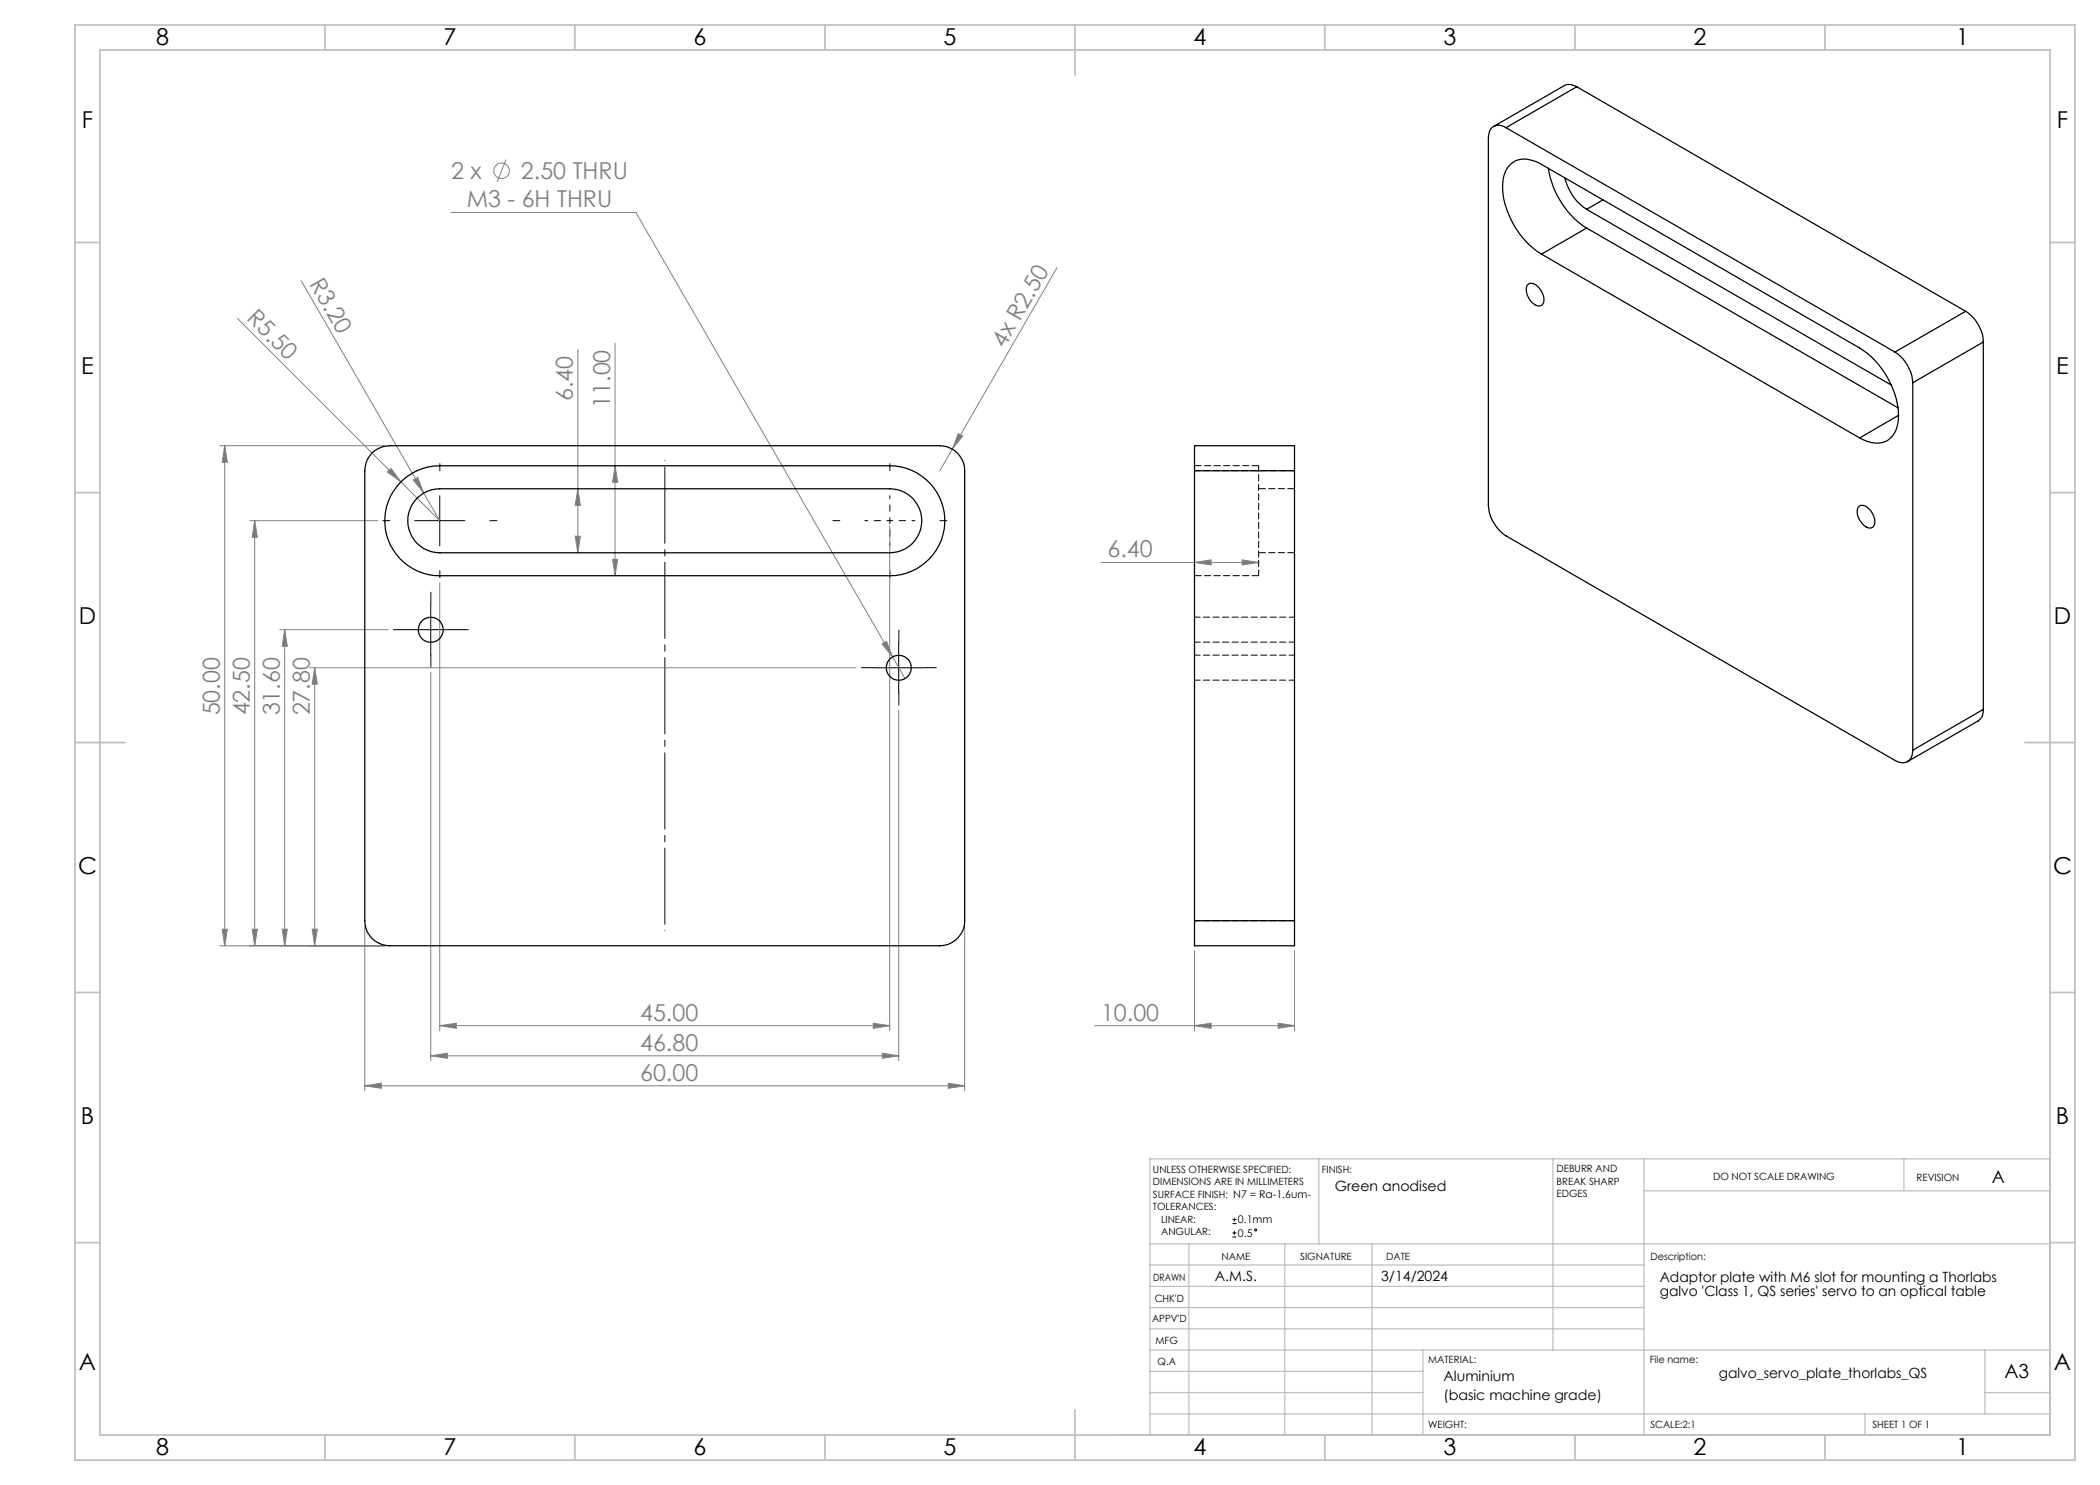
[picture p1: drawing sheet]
<svg xmlns="http://www.w3.org/2000/svg" width="420mm" height="297mm" viewBox="0 0 420 297" stroke-linecap="round" stroke-linejoin="round" font-family="sans-serif">
<g fill="none" stroke="#808080" stroke-width=".2">
<path d="M101.2 31.9l-1.8 4.5M60.3 56.2l24.4 42.4M90.2 42.5h37l51.3 88.9M211.4 53.5l-20.9 36.3M47.5 63.7l32.7 32.7M115.6 70v40.6M123 68.6v46.5M44 89.1h32.9M44.9 89.1l.6 3.4h-1zM44.9 89.1v100.1M77.5 94.4l.7-.7 2 2.7zM80.2 96.4l7.7 7.7-3.2-5.5"/>
<path d="M82.7 96l.8-.5 1.2 3.1zM115.6 97.8l.5 3.3h-1.1zM123 93.2l.5 3.2h-1zM190.5 89.8l-2.5 4.4M191.7 86.7l.8 .5-2 2.6zM50 104.1h25.6M50.9 104.1l.6 3.4h-1.1zM50.9 104.1v85.1M87.9 116.6v89.6M115 107.2h1.1l-.5 3.4zM122.5 111.9h1l-.5 3.2zM177.9 105.2v101"/>
<path d="M220.2 112.5h31.5M238.9 112.5l3.3-.5v1zM248.4 112l3.3 .5-3.3 .5zM56 125.9h21.6M56.9 125.9l.6 3.4h-1.1zM56.9 125.9v63.3M61.9 133.6h109.3M62.9 133.6l.6 3.2h-1.1zM62.9 133.6v55.6M86.1 134.4v77.8M176.4 128.8l.9-.5 1.2 3.1zM178.5 131.4l2.5 4.3"/>
<path d="M179.7 142.1v70.1M44 189.2h32.9M44.5 185.8h1l-.6 3.4zM50.4 185.8h1.1l-.6 3.4zM56.4 185.8h1.1l-.6 3.4zM62.4 185.8h1.1l-.6 3.4zM73 185.2v33M192.9 185.2v33M238.9 190.1v16.1M258.9 190.1v16.1M73 217.2l3.3-.6v1.1zM73 217.2h119.9"/>
<path d="M86.1 211.2l3.4-.6v1.1zM86.1 211.2h93.6M87.9 205.1l3.4-.5v1.1zM87.9 205.1h90M174.7 204.6l3.2 .5-3.2 .6zM176.5 210.6l3.2 .6-3.2 .5zM189.7 216.6l3.2 .6-3.2 .5zM218.9 205.1h40M238.9 205.1l3.3-.5v1.1zM255.6 204.6l3.3 .5-3.3 .6z"/>
<circle cx="100.3" cy="34.2" r="1.56"/>
</g>
<g fill="none" stroke="#000" stroke-width=".2">
<path d="M87.9 99.2v9.9M82.9 104.1h10.1M81.1 125.9h10.1M86.1 121v9.9M174.8 133.6h9.9M179.7 128.5v10.1M246.5 244.7h.8M246.5 243.9h.8M246.5 247.4h.8M246.5 246.6h.8M246.9 243.5v.8M246.9 246.2v.8"/>
<circle cx="251.1" cy="246" r=".2"/>
</g>
<path d="M133 186.1v-94" fill="none" stroke="#000" stroke-width=".2" stroke-dasharray="15.2 1.3 1.3 1.3" stroke-dashoffset="-1.3"/>
<g fill="none" stroke="#000" stroke-width=".2" stroke-dasharray="15.2 1.3 1.3 1.3">
<path d="M88 94.1v-1.4M178 94.1v-1.4M78 104.1h-1.4M88 114.1v1.4M98 104.1h1.4M168 104.1h-1.4M178 114.1v1.4M188 104.1h1.4M81.2 125.9h-2.5M86.2 120.9v-2.5M86.2 130.9v2.5M91.2 125.9h2.5"/>
<path d="M174.8 133.5h-2.5M179.8 128.5v-2.5M179.8 138.5v2.5M184.8 133.5h2.5"/>
</g>
<path d="M178 104.1h5M178 104.1v-5M178 104.1h-5M178 104.1v5" fill="none" stroke="#000" stroke-width=".2" stroke-dasharray="15.2 1.3 1.3 1.3" stroke-dashoffset="14.6"/>
<g fill="none" stroke="#c0c0c0" stroke-width=".25">
<path d="M263.8 231.8v17M310.6 231.8v38.2M328.8 231.8v55.2M328.8 238.2h81.2M380.8 231.8v6.4M410 231.8h-180v55.2M230 248.8h180M230 257.3h98.8M230 253h98.8M237.8 248.8v38.2M257 248.8v38.2M274.4 248.8v38.2"/>
<path d="M230 265.8h98.8M230 261.5h98.8M230 278.5h54.6M230 274.3h54.6M230 270h180M284.6 270v17M397 278.5h13M397 270v12.8M230 282.8h180M373 282.8v4.2"/>
</g>
<g fill="none" stroke="#c0c0c0" stroke-width=".35">
<path d="M15 5h400v287h-400zM20 10h390v277h-390zM65 5v5M115 5v5M165 5v5M215 5v10M265 5v5M315 5v5M365 5v5M15 48.5h5M410 48.5h5M15 98.5h5"/>
<path d="M410 98.5h5M15 148.5h10M405 148.5h10M15 198.5h5M410 198.5h5M15 248.5h5M410 248.5h5M65 287v5M115 287v5M165 287v5M215 282v10M265 287v5"/>
<path d="M315 287v5M365 287v5"/>
</g>
<g fill="#808080">
<path d="M82.7 96l.8-.5 1.2 3.1z"/>
<path d="M77.5 94.4l.7-.7 2 2.7z"/>
<path d="M191.7 86.7l.8 .5-2 2.6z"/>
<path d="M248.4 112l3.3 .5-3.3 .5zM238.9 112.5l3.3-.5v1z"/>
<path d="M176.4 128.8l2.1 2.6-1.2-3.1zM87.9 205.1l3.4-.5v1.1zM174.7 204.6l3.2 .5-3.2 .6zM86.1 211.2l3.4-.6v1.1zM176.5 210.6l3.2 .6-3.2 .5zM238.9 205.1l3.3-.5v1.1zM255.6 204.6l3.3 .5-3.3 .6z"/>
<path d="M73 217.2l3.3-.6v1.1zM189.7 216.6l3.2 .6-3.2 .5z"/>
<path d="M56.4 185.8h1.1l-.6 3.4zM56.9 125.9l.6 3.4h-1.1z"/>
<path d="M44.9 89.1l.6 3.4h-1zM44.5 185.8h1l-.6 3.4zM50.9 104.1l.6 3.4h-1.1zM50.4 185.8h1.1l-.6 3.4zM62.9 133.6l.6 3.2h-1.1zM62.4 185.8h1.1l-.6 3.4zM115.6 97.8l.5 3.3h-1.1zM115 107.2h1.1l-.5 3.4zM123 93.2l.5 3.2h-1zM122.5 111.9h1l-.5 3.2z"/>
</g>
<g fill="none" stroke="#000" stroke-width=".25">
<path d="M315.3 17.4a2.6 2.6 0 0 0-2.4-.3l-14.2 8.2M315.3 17.4l-14.1 8.1M315.3 17.4l77.8 44.9M301.2 25.5a2.16 2.16 0 0 0-2.5-.2 2.16 2.16 0 0 0-1 2.3v73.5a8 8 0 0 0 3.5 6.1l77.8 44.9a2.17 2.17 0 0 0 2.5 .2 2.17 2.17 0 0 0 1.1-2.3M301.2 25.5l77.8 44.9M309.7 33.7a17.4 17.4 0 0 0 7.6 11.9M313 35.6a10.2 10.2 0 0 0 4.3 6.3M320.6 40l-3.3 1.9M305.5 57a1.29 1.29 0 0 1 1.9 .1 3.6 3.6 0 0 1 1.3 3.4 1.06 1.06 0 0 1-1.7 .5 3.4 3.4 0 0 1-1.5-4zM308.3 50.8a16.9 16.9 0 0 1-7.8-13.9 4.6 4.6 0 0 1 4-5.1 7.1 7.1 0 0 1 3.8 1.1l63.6 36.7a17.1 17.1 0 0 1 7.8 13.9 4.9 4.9 0 0 1-3.3 5 6.5 6.5 0 0 1-4.5-.9M308.3 50.8l63.6 36.8M317.3 45.6l62.3 36"/>
<path d="M317.3 41.9l60.9 35.1M317.3 45.6l-9 5.2M379 70.4a7.9 7.9 0 0 1 3.6 6.1M382.6 76.5v73.5M393.1 62.3a7.8 7.8 0 0 1 3.6 6.1M393.1 62.3l-14.1 8.1M396.7 68.4l-14.1 8.1M396.7 68.4v73.5M74.4 90.6a5.1 5.1 0 0 1 3.6-1.5h110a5 5 0 0 1 4.9 5.1v89.9a5 5 0 0 1-4.9 5.1h-110a5 5 0 0 1-5-5.1v-89.9a5 5 0 0 1 1.4-3.6zM80 96.6a10.9 10.9 0 0 1 7.9-3.4h90a11 11 0 0 1 11.1 11 11 11 0 0 1-11.1 10.9h-90a11 11 0 0 1-10.1-6.6 11 11 0 0 1 2.2-11.9zM83.4 99.6a6.5 6.5 0 0 1 4.5-1.8h90a6.4 6.4 0 0 1 6.5 6.4 6.4 6.4 0 0 1-6.5 6.4h-90a6.4 6.4 0 0 1-5.8-4 6.4 6.4 0 0 1 1.3-7zM238.9 94.2v-5.1h20v5.1"/>
<path d="M238.9 94.2v89.9M238.9 94.2h20M258.9 94.2v89.9M379.7 83.1l-7.8 4.5M371.7 101.4a1.25 1.25 0 0 1 1.9 .2 3.6 3.6 0 0 1 1.3 3.3 1.16 1.16 0 0 1-2 .2 3.7 3.7 0 0 1-1.4-3.4zM396.7 141.9a2.43 2.43 0 0 1-1.1 2.3l-14.1 8.1M396.7 141.9l-14.1 8.1M238.9 184.1v5.1h20v-5.1M238.9 184.1h20"/>
<circle cx="86.1" cy="126" r="2.49"/>
<circle cx="179.8" cy="133.6" r="2.51"/>
</g>
<path d="M251.7 93.1h-12.8M258.9 97.7h-7.2M251.7 115.1h-12.8M258.9 110.5h-7.2" fill="none" stroke="#000" stroke-width=".2" stroke-dasharray="1.3 .6" stroke-dashoffset="-.1"/>
<path d="M251.7 115.1v-22" fill="none" stroke="#000" stroke-width=".2" stroke-dasharray="1.3 .6" stroke-dashoffset=".1"/>
<path d="M238.9 94.1h20M238.9 136h20M238.9 128.4h20M258.9 131h-20M258.9 123.4h-20M258.9 184.1h-20" fill="none" stroke="#000" stroke-width=".2" stroke-dasharray="1.3 .6" stroke-dashoffset=".2"/>
<g font-size="4.7">
<text x="31.2" y="9">8</text>
<text x="88.7" y="9">7</text>
<text x="138.7" y="9">6</text>
<text x="188.7" y="9">5</text>
<text x="238.7" y="9">4</text>
<text x="288.7" y="9">3</text>
<text x="338.7" y="9">2</text>
<text x="391.2" y="9">1</text>
<text x="16.4" y="25.5">F</text>
<text x="411.4" y="25.5">F</text>
<text x="16.3" y="74.8">E</text>
<text x="411.3" y="74.8">E</text>
<text x="15.8" y="124.8">D</text>
<text x="410.8" y="124.8">D</text>
<text x="15.6" y="174.7">C</text>
<text x="410.6" y="174.8">C</text>
<text x="16.2" y="224.8">B</text>
<text x="411.2" y="224.8">B</text>
<text x="15.8" y="274">A</text>
<text x="410.8" y="274">A</text>
<text x="31.2" y="291">8</text>
<text x="88.7" y="291">7</text>
<text x="138.7" y="291">6</text>
<text x="188.7" y="291">5</text>
<text x="238.7" y="291">4</text>
<text x="288.7" y="291">3</text>
<text x="338.7" y="291">2</text>
<text x="391.2" y="291">1</text>
</g>
<g font-size="4.7" fill="#808080">
<text x="90.2" y="35.9">2 x</text>
<text x="104.2" y="35.9">2.50 THRU</text>
<text x="93.3" y="41.5">M3 - 6H THRU</text>
<text x="61.8" y="56.8" transform="rotate(60 61.8 56.8)">R3.20</text>
<text x="49.1" y="63.9" transform="rotate(45 49.1 63.9)">R5.50</text>
<text x="200.9" y="69.7" transform="rotate(-60 200.9 69.7)">4x R2.50</text>
<text x="114.6" y="80.3" transform="rotate(-90 114.6 80.3)">6.40</text>
<text x="122" y="81.6" transform="rotate(-90 122 81.6)">11.00</text>
<text x="221.5" y="111.5">6.40</text>
<text x="44" y="143.1" transform="rotate(-90 44 143.1)">50.00</text>
<text x="50" y="143.1" transform="rotate(-90 50 143.1)">42.50</text>
<text x="56" y="143.1" transform="rotate(-90 56 143.1)">31.60</text>
<text x="62" y="143.1" transform="rotate(-90 62 143.1)">27.80</text>
<text x="128" y="204.1">45.00</text>
<text x="220.2" y="204.1">10.00</text>
<text x="128" y="210.1">46.80</text>
<text x="128" y="216.1">60.00</text>
</g>
<text font-size="3.9" x="400.9" y="275.5">A3</text>
<text font-size="3.5" x="398.4" y="236.6">A</text>
<g font-size="2.8">
<text x="266.9" y="238.3">Green anodised</text>
<text x="243" y="256.1">A.M.S.</text>
<text x="276.2" y="256.1">3/14/2024</text>
<text x="332" y="256.4">Adaptor plate with M6 slot for mounting a Thorlabs</text>
<text x="332" y="259.2">galvo 'Class 1, QS series' servo to an optical table</text>
<text x="343.7" y="275.7">galvo_servo_plate_thorlabs_QS</text>
<text x="288.7" y="276.2">Aluminium</text>
<text x="288.7" y="280">(basic machine grade)</text>
</g>
<g font-size="2.1">
<text x="247.6" y="244.7">0.1mm</text>
<text x="247.6" y="247.4">0.5</text>
</g>
<g font-size="2">
<text x="230.6" y="234.6">UNLESS OTHERWISE SPECIFIED:</text>
<text x="230.6" y="237.1">DIMENSIONS ARE IN MILLIMETERS</text>
<text x="230.6" y="239.6">SURFACE FINISH: N7 = Ra-1.6um-</text>
<text x="264.4" y="234.6">FINISH:</text>
<text x="311.3" y="234.5">DEBURR AND</text>
<text x="311.3" y="237">BREAK SHARP</text>
<text x="311.3" y="239.5">EDGES</text>
<text x="342.6" y="236">DO NOT SCALE DRAWING</text>
<text x="383.3" y="236.2">REVISION</text>
<text x="230.6" y="242.1">TOLERANCES:</text>
<text x="232.2" y="244.6">LINEAR:</text>
<text x="232.2" y="247.1">ANGULAR:</text>
<text x="244.3" y="252">NAME</text>
<text x="260" y="251.9">SIGNATURE</text>
<text x="277.2" y="251.9">DATE</text>
<text x="330.1" y="251.9">Description:</text>
<text x="230.6" y="256.1">DRAWN</text>
<text x="230.9" y="260.3">CHK'D</text>
<text x="230.4" y="264.4">APPV'D</text>
<text x="231.1" y="268.8">MFG</text>
<text x="231.5" y="273">Q.A</text>
<text x="285.6" y="272.5">MATERIAL:</text>
<text x="330" y="272.5">File name:</text>
<text x="285.6" y="285.5">WEIGHT:</text>
<text x="330.1" y="285.6">SCALE:2:1</text>
<text x="374.5" y="285.6">SHEET 1 OF 1</text>
</g>
</svg>
